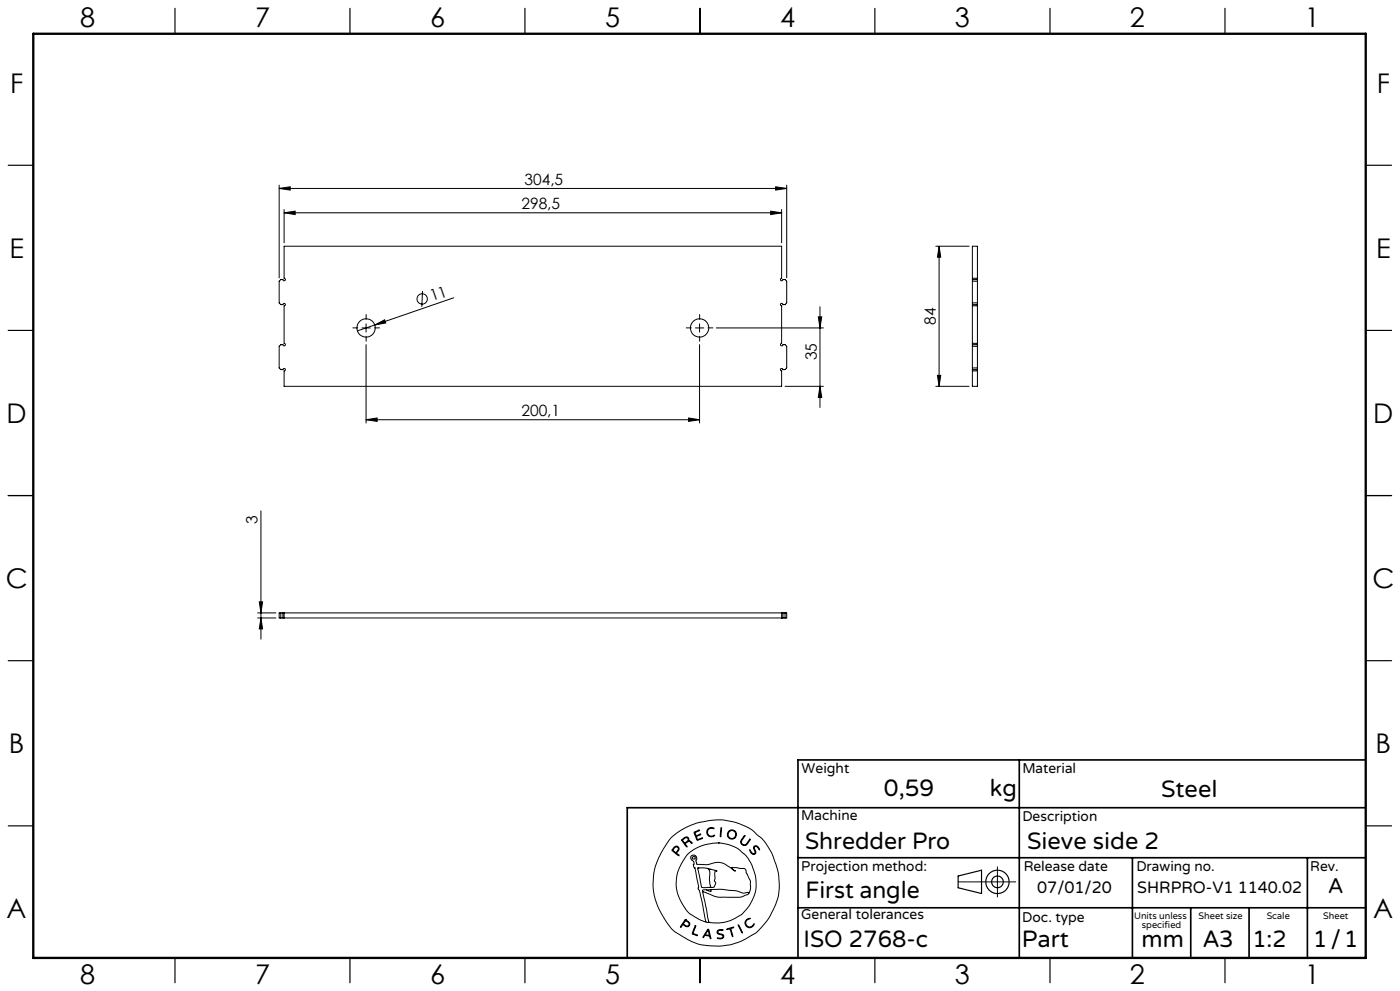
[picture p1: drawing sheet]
<svg xmlns="http://www.w3.org/2000/svg" width="420mm" height="297mm" viewBox="0 0 420 297" stroke-linecap="round" stroke-linejoin="round" font-family="sans-serif">
<g fill="none" stroke="#000" stroke-width=".3">
<path d="M83.7 56.5l3.4-.5v1zM83.7 55.5v27.8M83.7 56.5h152.3M232.7 56l3.3 .5-3.3 .5zM236 55.5v27.8M85.2 63.8l3.3-.5v1zM85.2 62.8v10M85.2 63.8h149.3M85.2 73.8h149.3v9.6a.39 .39 0 0 0-.4 .4 .39 .39 0 0 0 .4 .4 .39 .39 0 0 0 .4-.4h.6l.5 .5v6.5l-.5 .5h-.6a.37 .37 0 0 0-.4-.4 .37 .37 0 0 0-.4 .4 .37 .37 0 0 0 .4 .3v11.3a.37 .37 0 0 0-.4 .4 .37 .37 0 0 0 .4 .3 .37 .37 0 0 0 .4-.3h.6l.5 .5v6.5l-.5 .5h-.6a.37 .37 0 0 0-.4-.4 .37 .37 0 0 0-.4 .4 .37 .37 0 0 0 .4 .4v4.6h-149.3v-4.6a.37 .37 0 0 0 .4-.4 .37 .37 0 0 0-.3-.4 .37 .37 0 0 0-.4 .4h-.7l-.5-.5v-6.5l.5-.5h.7a.37 .37 0 0 0 .4 .3 .37 .37 0 0 0 .3-.3 .37 .37 0 0 0-.4-.4v-11.3a.36 .36 0 0 0 .4-.3 .36 .36 0 0 0-.4-.4 .36 .36 0 0 0-.3 .4h-.7l-.5-.5v-6.5l.5-.5h.7a.38 .38 0 0 0 .4 .4 .38 .38 0 0 0 .3-.4 .38 .38 0 0 0-.4-.4zM231.2 63.3l3.3 .5-3.3 .5zM234.5 62.8v10M280.7 73.8h10"/>
<path d="M281.7 73.8l.5 3.3h-1zM281.7 73.8v42M108.6 98.3h2.5M109.8 97v2.5M112.4 97.4l3-1.6 .3 1zM112.4 97.4l-5.2 1.8M126.8 87.2l-.3 4.8M136.1 89.2l-23.7 8.2M208.6 98.3h2.5M209.9 97v2.5M214.9 98.3h32.1M245.5 95h1l-.5 3.3z"/>
<path d="M246 91.9v30.2M291.7 83.4v.4M291.7 91.3v.3M291.7 83.4v-9.6h1.5v9.6M291.7 91.3h1.5M291.7 83.8h1.5M291.7 84.3h1.5M291.7 83.8v7.5M291.7 91.6v11.3M291.7 90.8h1.5M291.7 83.4h1.5M291.7 91.6h1.5"/>
<path d="M293.2 83.4v.4M293.2 91.3v.3M293.2 83.8v7.5M293.2 91.6v11.3M109.8 103.3v23.5M209.9 103.3v23.5M235.5 115.8h11.5M246 115.8l.5 3.3h-1zM280.7 115.8h10M281.2 112.5h1l-.5 3.3zM291.7 110.8v.4M291.7 102.9v.4"/>
<path d="M291.7 111.2v4.6h1.5v-4.6M291.7 103.3h1.5M291.7 110.8h1.5M291.7 103.3v7.5M291.7 110.3h1.5M291.7 103.8h1.5M291.7 111.2h1.5M291.7 102.9h1.5M293.2 110.8v.4M293.2 102.9v.4M293.2 103.3v7.5M109.8 125.8l3.3-.5v1z"/>
<path d="M109.8 125.8h100.1M206.6 125.3l3.3 .5-3.3 .5zM78.3 153.1v38.5M77.3 185.2h5.5M77.3 183.7h5.5M77.8 180.4h1l-.5 3.3zM78.3 185.2l.5 3.3h-1zM84.2 183.7v1.5M84.9 185.2h.3M84.9 183.7h.3M84.9 183.7h-1.2v1.5h1.2M84.9 183.7v1.5"/>
<path d="M85.2 183.7v1.5M85.2 185.2h149.3M85.2 183.7h149.3M234.5 185.2h.4M234.5 183.7h.4M234.5 183.7v1.5M234.9 183.7h1.1v1.5h-1.1M234.9 183.7v1.5M235.5 183.7v1.5M201.3 251.1l2.8-2.2 4.5-2.1 4.8-1 3.2-.1 3.7 .7 3.3 1.2 2 1.1 2.8 2.4 1.5 1.8 1.8 3.2 1.8 5.3 .3 3.5-.2 3-.8 2.8-1.7 3.7-1.8 2.5a16.5 16.5 0 0 1-6.7 5l-3.3 1.2-2.9 .4h-3.4l-2.9-.4-3.7-1.5-3.8-2.3-1.1-.9-1.2-1.6-2.3-3.7-1.2-2.8-.6-2.2-.3-3.1 .3-3.5 .9-3.2 2-4zM202 254.1l.7-.5 .6 .1 .4 .6-.1 .6a.64 .64 0 0 0-.3 1.1l.4 .5-1.7-1.2a.52 .52 0 0 1-.4-.5 .52 .52 0 0 1 .4-.6zM202.4 254l.4-.2 .5 .1 .2 .5-.2 .4a.73 .73 0 0 1-.7 .6 .73 .73 0 0 1-.7-.7z"/>
<path d="M204.5 251.6l1.1-.7h.6l.4 .3 .1 .8 .6 .2 .3 .5-.8-.5-.6 .2a.61 .61 0 0 0-.6 .5 .61 .61 0 0 0 .5 .7l-.1 .3-1.5-2zM204.8 251.7l.8-.6h.6l.2 .6-.5 .6a.52 .52 0 0 1-.6 .3 .52 .52 0 0 1-.4-.5zM208.2 249.4l1.7-.6-1 .5a.57 .57 0 0 0-.2 .9 .57 .57 0 0 0 .9 0l.6-.2-.8 .5a.46 .46 0 0 0-.5 .4 .46 .46 0 0 0 .3 .5l.1 .2 1.5-.5-1.7 .7zM212.3 248.5l.8-.5 1 .2 .1 .2-.9-.2-.7 .3-.3 .5v.7l.1 .4 .6 .4 1.3-.2a.53 .53 0 0 1-.3 .5 .53 .53 0 0 1-.5 0l-.9-.2-.4-.4-.2-1zM215.5 252.6l2.7 .4 3 1.2 2.3 1.9 .9 1.2 1.3 2.2 1.1 3.8-.1 3.5-.8 2.5a11.7 11.7 0 0 1-8.9 7.2l-2.6 .1-1.7-.2M215.5 252.6l-4.1 .6-3.4 1.5-2.1 1.8-2.1 3.5-.5 1.4-.4 2 .1 3 .9 2.9 2 3.4a9.1 9.1 0 0 0 4 2.9l1.9 .8M215.5 252.6h.1M216.3 248.1h.2v.6l-.2 1.9-.2 .2zM223.3 250.5l.1-.1 .1 .2-1.1 1.6 .2 .7 .7 .3a3.3 3.3 0 0 0 1.7-1.7v.2l-1 1.5-.4 .2-.7-.1-.6-.5-.1-.6zM224.9 254.7l.7 .9 .5 .3 .4-.3-.4-1.4 .2-.6h.9l.7 1-.1 .1-.9-1-.5 .1-.1 .4 .5 1.4-.6 .5-.9-.5zM299.2 259.8v9M205.6 275.6l-1.4 2-.1 .2h.2a.69 .69 0 0 1 .6-.6 .69 .69 0 0 1 .8 .4l.9 .1 .3-.9-1.3-1.2"/>
<path d="M205.6 275.6h.1M205.6 275.9l-.3 .5M205.7 275.9l1 .9-.1 .6-.6 .1a.7 .7 0 0 1-.9-.9l.2-.2M205.7 275.9h.1M208.5 277.5l.2-.1v.2l-.5 1.4a.56 .56 0 0 0-.2 .7 .56 .56 0 0 0 .7 .3l.5 .4-1.6-.6zM209.3 260.2l2.3-.1 3.1 .8 .4 .3a.35 .35 0 0 0-.5-.2 .35 .35 0 0 0-.1 .5v1.8l-.2 .7 .4 .8-.4 1-.5 .2h-2.6a.85 .85 0 0 1-.8-.2 .85 .85 0 0 1-.1-.9zM209.4 260.1h.1M210.8 267.2l1.9 9.2M210.8 267.2l3.7 1.5 1.3 .2h6.3l2.1-.8 .4-.3M211.8 276.4h.9M211.9 266.7h-1.1v.5M212.1 260.2a2.12 2.12 0 0 1 .8 2.7v1.9l.3 .9-.3 .2"/>
<path d="M212.3 278.6l.1-.1a4.3 4.3 0 0 1 .9 2.6v.2h-.2a.74 .74 0 0 0-.8-.8l-.2-.1a.82 .82 0 0 0-1.1 .6l-.1-.3zM212.3 278.9l.4 .9a.4 .4 0 0 1-.1 .6 .4 .4 0 0 1-.6-.2l-.4-.1zM212.4 278.9h.1M212.7 276.4h.1M213 260.6h.1M213.3 266.6l3.2-.1 4.2 .4 2.3 .8 1.1-.2a.3 .3 0 0 1 .4-.1 .3 .3 0 0 1 .1 .4M213.3 266.6v.6l-1.4-.5M213.3 266.6l-1.4 .1M215.3 278.9l.6-.3 1 .1v.2h-1.4l-.2 .6 .3 .2 1.4 .5 .1 .5-.2 .4-.6 .3-1.1-.2h1.1l.6-.5-.3-.5-1.4-.5-.1-.4zM218 278.4l2.1-.5-.8 .4 .5 2.4-.8-2.3-.8 .2zM221.5 277.2l1.2 2.2v.2zM221.5 277.1h.1"/>
<path d="M224 275.6l.7-.4 .3 .1-.8 .4-.4 .6v.6l.5 .7 .9 .2 .9-.9a.41 .41 0 0 1 .1 .5 .41 .41 0 0 1-.4 .2l-1 .5-.9-.5-.4-1.1zM224.6 267.8l.5-1.4v-2.3l-1.7-3.8-3.9-.3 .3 .5 .8 .6h-.1l-3.1-2.2-1.7-.5-3.6 .7-3-.1-.3-.9 .3-.8-.3-.7-.6-.3-.7 .1-.3 .4v.4l1 1.1-.1 1.4 .4 .5 1.1 5.4-.2 .8 .4 .4 .3 1.1 1.7 8.5M287.4 264.3h17.3"/>
<circle cx="109.8" cy="98.3" r="2.75"/>
<circle cx="126.7" cy="89.6" r="1.56"/>
<circle cx="209.9" cy="98.3" r="2.75"/>
<circle cx="208.1" cy="257.1" r=".44"/>
<circle cx="219.5" cy="250.1" r="1.17"/>
<circle cx="219.6" cy="250.1" r="1.38"/>
</g>
<g fill="none" stroke="#000" stroke-width=".35">
<path d="M52.5 2.5v7.5M105 2.5v7.5M157.5 2.5v7.5M210 2.5v7.5M262.5 2.5v7.5M315 2.5v7.5M367.5 2.5v7.5M2.5 49.5h7.5M410 49.5h7.5M2.5 99h7.5M410 99h7.5M2.5 148.5h7.5"/>
<path d="M410 148.5h7.5M2.5 198h7.5M410 198h7.5M2.5 247.5h7.5M410 247.5h7.5M287.4 262.5l7.1-1.7v7l-7.1-1.7zM52.5 287v7.5M105 287v7.5M157.5 287v7.5M210 287v7.5M262.5 287v7.5M315 287v7.5"/>
<path d="M367.5 287v7.5"/>
<circle cx="299.2" cy="264.3" r="3.5"/>
<circle cx="299.2" cy="264.3" r="1.75"/>
</g>
<path d="M107.3 98.3h-1.5M109.8 95.8v-1.5M112.3 98.3h1.5M207.4 98.3h-1.5M209.9 95.8v-1.5M212.4 98.3h1.5M109.8 100.8v1.5M209.9 100.8v1.5" fill="none" stroke="#000" stroke-width=".3" stroke-dasharray="15.2 1.3 1.3 1.3"/>
<path d="M305.8 227.7v59.2M409.7 227.7h-170.3v59.2M239.4 257.1h170.3M339.7 257.1v29.9M392.2 257.1v29.8M409.7 242.1h-221.5v45M239.4 272.1h170.3M357.2 272.1v14.8M374.7 272.1v14.8" fill="none" stroke="#000" stroke-width=".5"/>
<path d="M10 10.1h399.7v277h-399.7z" fill="none" stroke="#000" stroke-width=".7"/>
<g fill="#000">
<path d="M112.4 97.4l3-1.6 .3 1z"/>
<path d="M83.7 56.5l3.4-.5v1zM232.7 56l3.3 .5-3.3 .5zM109.8 125.8l3.3-.5v1zM206.6 125.3l3.3 .5-3.3 .5z"/>
<path d="M231.2 63.3l3.3 .5-3.3 .5zM85.2 63.8l3.3-.5v1z"/>
<path d="M281.7 73.8l.5 3.3h-1zM281.2 112.5h1l-.5 3.3z"/>
<path d="M246 115.8l.5 3.3h-1zM245.5 95h1l-.5 3.3zM78.3 185.2l.5 3.3h-1zM77.8 180.4h1l-.5 3.3z"/>
</g>
<g font-size="8.1">
<text x="24" y="8">8</text>
<text x="76.5" y="8">7</text>
<text x="129" y="8">6</text>
<text x="181.5" y="8">5</text>
<text x="234" y="8">4</text>
<text x="286.5" y="8">3</text>
<text x="339" y="8">2</text>
<text x="391.5" y="8">1</text>
<text x="3" y="27.7">F</text>
<text x="413" y="27.7">F</text>
<text x="2.8" y="77.2">E</text>
<text x="412.8" y="77.2">E</text>
<text x="2" y="126.7">D</text>
<text x="412" y="126.7">D</text>
<text x="1.7" y="176.2">C</text>
<text x="411.7" y="176.2">C</text>
<text x="2.7" y="225.7">B</text>
<text x="412.7" y="225.7">B</text>
<text x="2" y="275.2">A</text>
<text x="412" y="275.2">A</text>
<text x="24" y="295">8</text>
<text x="76.5" y="295">7</text>
<text x="129" y="295">6</text>
<text x="181.5" y="295">5</text>
<text x="234" y="295">4</text>
<text x="286.5" y="295">3</text>
<text x="339" y="295">2</text>
<text x="391.5" y="295">1</text>
</g>
<g font-size="7.1">
<text x="265.2" y="238.5">0,59</text>
<text x="297" y="238.5">kg</text>
<text x="348.3" y="239">Steel</text>
<text x="241.5" y="254.4">Shredder Pro</text>
<text x="308.1" y="254.4">Sieve side 2</text>
<text x="241.6" y="269.2">First angle</text>
<text x="241.1" y="283.7">ISO 2768-c</text>
<text x="306.6" y="283.9">Part</text>
<text x="342.5" y="283.9">mm</text>
<text x="360.9" y="283.8">A3</text>
<text x="375.7" y="283.9">1:2</text>
<text x="393.9" y="283.9">1/1</text>
</g>
<text font-size="6.3" x="398.5" y="267.7">A</text>
<g font-size="4.9">
<text x="311.2" y="267.6">07/01/20</text>
<text x="341.2" y="267.6">SHRPRO-V1 1140.02</text>
</g>
<g font-size="4.7">
<text x="157.3" y="55.4">304,5</text>
<text x="156.4" y="62.7">298,5</text>
<text x="129.7" y="90.4" transform="rotate(-19 129.7 90.4)">11</text>
<text x="280.7" y="97.3" transform="rotate(-90 280.7 97.3)">84</text>
<text x="245" y="108" transform="rotate(-90 245 108)">35</text>
<text x="156.4" y="124.8">200,1</text>
<text x="77.3" y="157" transform="rotate(-90 77.3 157)">3</text>
</g>
<g font-size="4.2">
<text x="240.5" y="231.7">Weight</text>
<text x="306.7" y="231.7">Material</text>
<text x="240.4" y="245.9">Machine</text>
<text x="306.7" y="246.1">Description</text>
<text x="240.4" y="261.1">Projection method:</text>
<text x="307.1" y="261">Release date</text>
<text x="340.9" y="261">Drawing no.</text>
<text x="393.1" y="261">Rev.</text>
<text x="240.4" y="275.6">General tolerances</text>
<text x="306.7" y="276.2">Doc. type</text>
</g>
<g font-size="2.8">
<text x="340.2" y="275.3">Units unless</text>
<text x="359.6" y="275.3">Sheet size</text>
<text x="380" y="275.3">Scale</text>
<text x="396.9" y="275.3">Sheet</text>
<text x="342.6" y="278.2">specified</text>
</g>
</svg>
